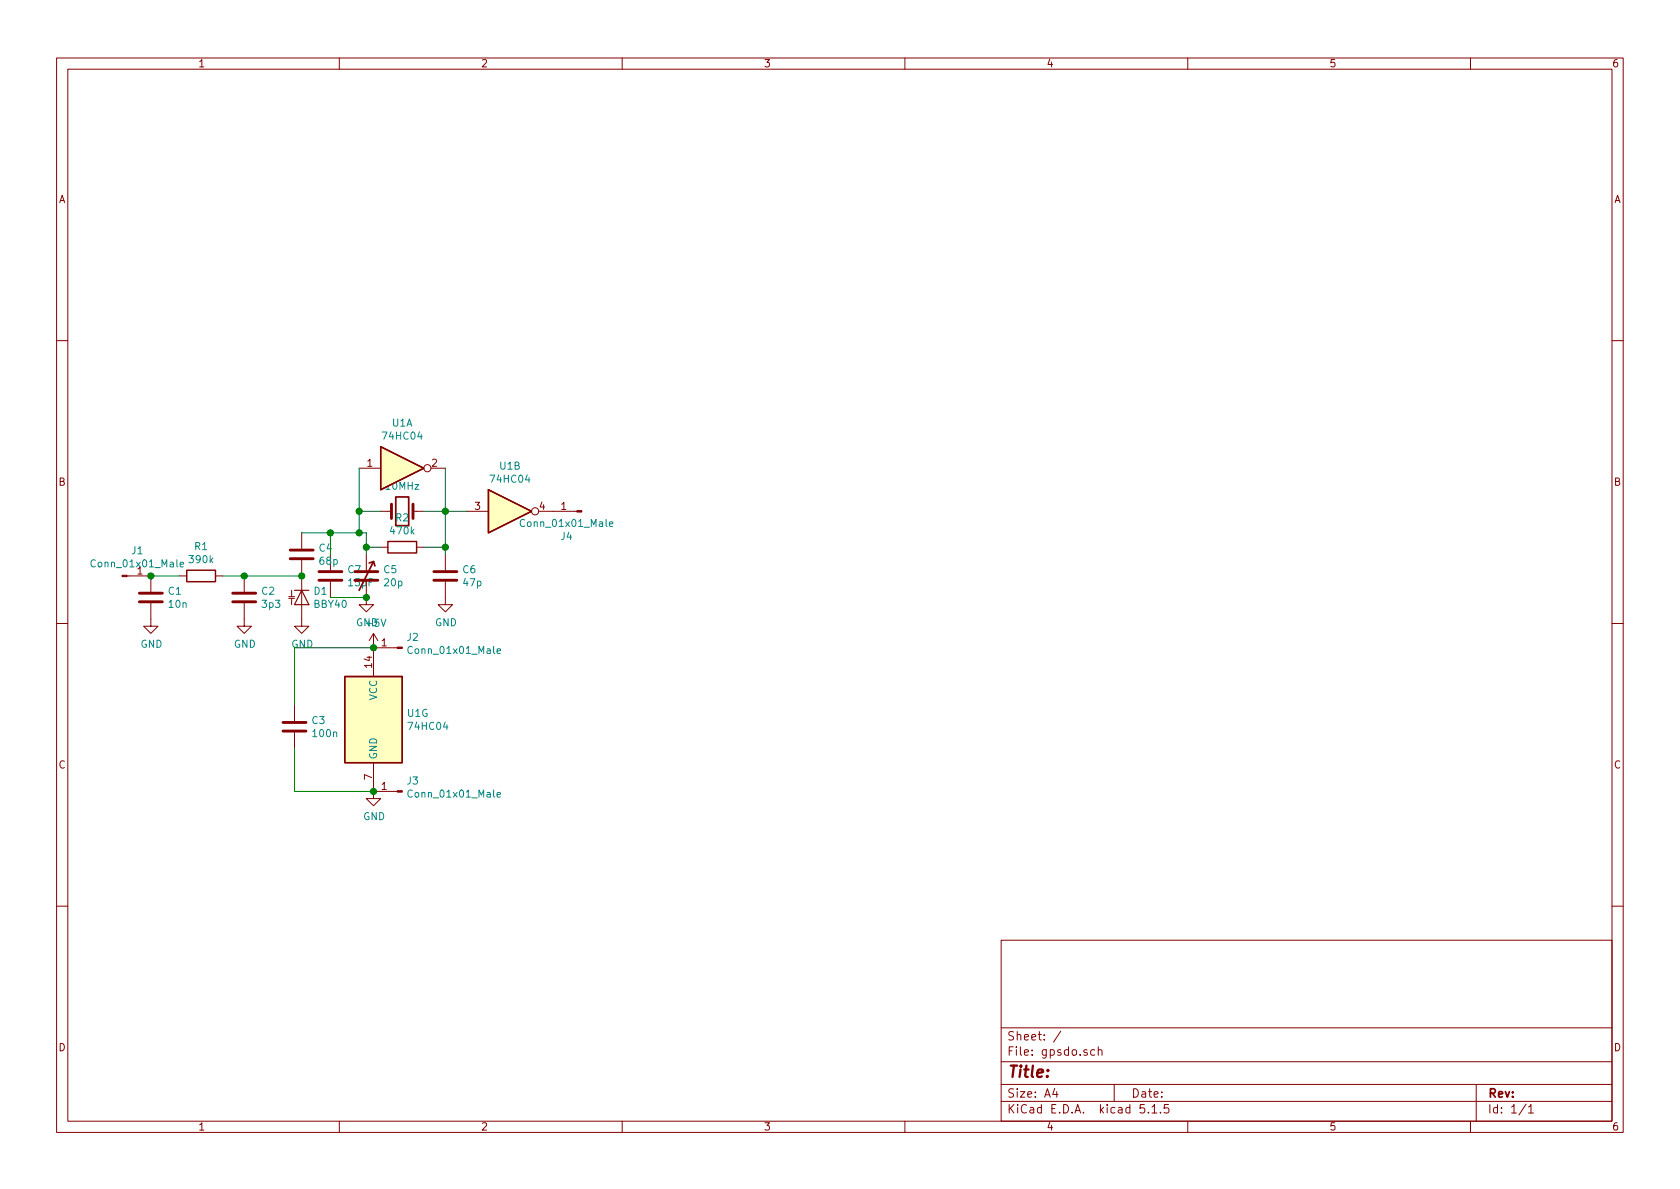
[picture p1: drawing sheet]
EESchema Schematic File Version 4
LIBS:gpsdo-cache
EELAYER 26 0
EELAYER END
$Descr A4 11693 8268
encoding utf-8
Sheet 1 1
Title ""
Date ""
Rev ""
Comp ""
Comment1 ""
Comment2 ""
Comment3 ""
Comment4 ""
$EndDescr
$Comp
L 74xx:74HC04 U1
U 1 1
P 2800 3250
F 0 "U1" H 2800 3567 50  0000 C CNN
F 1 "74HC04" H 2800 3476 50  0000 C CNN
F 2 "Package_SO:SOIC-14_3.9x8.7mm_P1.27mm" H 2800 3250 50  0001 C CNN
F 3 "http://www.nxp.com/documents/data_sheet/74HC_HCT04.pdf" H 2800 3250 50  0001 C CNN
	1    2800 3250
	1    0    0    -1  
$EndComp
$Comp
L 74xx:74HC04 U1
U 2 1
P 3550 3550
F 0 "U1" H 3550 3867 50  0000 C CNN
F 1 "74HC04" H 3550 3776 50  0000 C CNN
F 2 "Package_SO:SOIC-14_3.9x8.7mm_P1.27mm" H 3550 3550 50  0001 C CNN
F 3 "http://www.nxp.com/documents/data_sheet/74HC_HCT04.pdf" H 3550 3550 50  0001 C CNN
	2    3550 3550
	1    0    0    -1  
$EndComp
$Comp
L 74xx:74HC04 U1
U 7 1
P 2600 5000
F 0 "U1" H 2830 5046 50  0000 L CNN
F 1 "74HC04" H 2830 4955 50  0000 L CNN
F 2 "Package_SO:SOIC-14_3.9x8.7mm_P1.27mm" H 2600 5000 50  0001 C CNN
F 3 "http://www.nxp.com/documents/data_sheet/74HC_HCT04.pdf" H 2600 5000 50  0001 C CNN
	7    2600 5000
	1    0    0    -1  
$EndComp
$Comp
L Device:C C3
U 1 1
P 2050 5050
F 0 "C3" H 2165 5096 50  0000 L CNN
F 1 "100n" H 2165 5005 50  0000 L CNN
F 2 "Capacitor_SMD:C_0805_2012Metric_Pad1.15x1.40mm_HandSolder" H 2088 4900 50  0001 C CNN
F 3 "~" H 2050 5050 50  0001 C CNN
	1    2050 5050
	1    0    0    -1  
$EndComp
$Comp
L Device:C C6
U 1 1
P 3100 4000
F 0 "C6" H 3215 4046 50  0000 L CNN
F 1 "47p" H 3215 3955 50  0000 L CNN
F 2 "Capacitor_SMD:C_0805_2012Metric_Pad1.15x1.40mm_HandSolder" H 3138 3850 50  0001 C CNN
F 3 "~" H 3100 4000 50  0001 C CNN
	1    3100 4000
	1    0    0    -1  
$EndComp
$Comp
L Device:C C4
U 1 1
P 2100 3850
F 0 "C4" H 2215 3896 50  0000 L CNN
F 1 "68p" H 2215 3805 50  0000 L CNN
F 2 "Capacitor_SMD:C_0805_2012Metric_Pad1.15x1.40mm_HandSolder" H 2138 3700 50  0001 C CNN
F 3 "~" H 2100 3850 50  0001 C CNN
	1    2100 3850
	1    0    0    -1  
$EndComp
$Comp
L Device:C C2
U 1 1
P 1700 4150
F 0 "C2" H 1815 4196 50  0000 L CNN
F 1 "3p3" H 1815 4105 50  0000 L CNN
F 2 "Capacitor_SMD:C_0805_2012Metric_Pad1.15x1.40mm_HandSolder" H 1738 4000 50  0001 C CNN
F 3 "~" H 1700 4150 50  0001 C CNN
	1    1700 4150
	1    0    0    -1  
$EndComp
$Comp
L Device:C C1
U 1 1
P 1050 4150
F 0 "C1" H 1165 4196 50  0000 L CNN
F 1 "10n" H 1165 4105 50  0000 L CNN
F 2 "Capacitor_SMD:C_0805_2012Metric_Pad1.15x1.40mm_HandSolder" H 1088 4000 50  0001 C CNN
F 3 "~" H 1050 4150 50  0001 C CNN
	1    1050 4150
	1    0    0    -1  
$EndComp
$Comp
L Device:R R1
U 1 1
P 1400 4000
F 0 "R1" V 1193 4000 50  0000 C CNN
F 1 "390k" V 1284 4000 50  0000 C CNN
F 2 "Resistor_SMD:R_0805_2012Metric_Pad1.15x1.40mm_HandSolder" V 1330 4000 50  0001 C CNN
F 3 "~" H 1400 4000 50  0001 C CNN
	1    1400 4000
	0    1    1    0   
$EndComp
$Comp
L Device:R R2
U 1 1
P 2800 3800
F 0 "R2" V 2593 3800 50  0000 C CNN
F 1 "470k" V 2684 3800 50  0000 C CNN
F 2 "Resistor_SMD:R_0805_2012Metric_Pad1.15x1.40mm_HandSolder" V 2730 3800 50  0001 C CNN
F 3 "~" H 2800 3800 50  0001 C CNN
	1    2800 3800
	0    1    1    0   
$EndComp
$Comp
L Device:C_Variable C5
U 1 1
P 2550 4000
F 0 "C5" H 2665 4046 50  0000 L CNN
F 1 "20p" H 2665 3955 50  0000 L CNN
F 2 "TerminalBlock:TerminalBlock_bornier-2_P5.08mm" H 2550 4000 50  0001 C CNN
F 3 "~" H 2550 4000 50  0001 C CNN
	1    2550 4000
	1    0    0    -1  
$EndComp
$Comp
L power:GND #PWR0101
U 1 1
P 3100 4150
F 0 "#PWR0101" H 3100 3900 50  0001 C CNN
F 1 "GND" H 3105 3977 50  0000 C CNN
F 2 "" H 3100 4150 50  0001 C CNN
F 3 "" H 3100 4150 50  0001 C CNN
	1    3100 4150
	1    0    0    -1  
$EndComp
$Comp
L power:GND #PWR0102
U 1 1
P 2600 5500
F 0 "#PWR0102" H 2600 5250 50  0001 C CNN
F 1 "GND" H 2605 5327 50  0000 C CNN
F 2 "" H 2600 5500 50  0001 C CNN
F 3 "" H 2600 5500 50  0001 C CNN
	1    2600 5500
	1    0    0    -1  
$EndComp
Wire Wire Line
	2600 5500 2050 5500
Wire Wire Line
	2050 5500 2050 5200
Connection ~ 2600 5500
Wire Wire Line
	2600 4500 2050 4500
Wire Wire Line
	2050 4500 2050 4900
$Comp
L power:GND #PWR0103
U 1 1
P 2550 4150
F 0 "#PWR0103" H 2550 3900 50  0001 C CNN
F 1 "GND" H 2555 3977 50  0000 C CNN
F 2 "" H 2550 4150 50  0001 C CNN
F 3 "" H 2550 4150 50  0001 C CNN
	1    2550 4150
	1    0    0    -1  
$EndComp
$Comp
L power:GND #PWR0104
U 1 1
P 1700 4300
F 0 "#PWR0104" H 1700 4050 50  0001 C CNN
F 1 "GND" H 1705 4127 50  0000 C CNN
F 2 "" H 1700 4300 50  0001 C CNN
F 3 "" H 1700 4300 50  0001 C CNN
	1    1700 4300
	1    0    0    -1  
$EndComp
$Comp
L power:GND #PWR0105
U 1 1
P 1050 4300
F 0 "#PWR0105" H 1050 4050 50  0001 C CNN
F 1 "GND" H 1055 4127 50  0000 C CNN
F 2 "" H 1050 4300 50  0001 C CNN
F 3 "" H 1050 4300 50  0001 C CNN
	1    1050 4300
	1    0    0    -1  
$EndComp
$Comp
L Device:D_Capacitance D1
U 1 1
P 2100 4150
F 0 "D1" V 2054 4229 50  0000 L CNN
F 1 "BBY40" V 2145 4229 50  0000 L CNN
F 2 "Diode_SMD:D_SOT-23_ANK" H 2100 4150 50  0001 C CNN
F 3 "~" H 2100 4150 50  0001 C CNN
	1    2100 4150
	0    1    1    0   
$EndComp
$Comp
L power:GND #PWR0106
U 1 1
P 2100 4300
F 0 "#PWR0106" H 2100 4050 50  0001 C CNN
F 1 "GND" H 2105 4127 50  0000 C CNN
F 2 "" H 2100 4300 50  0001 C CNN
F 3 "" H 2100 4300 50  0001 C CNN
	1    2100 4300
	1    0    0    -1  
$EndComp
Wire Wire Line
	1050 4000 1250 4000
Wire Wire Line
	1550 4000 1700 4000
Wire Wire Line
	1700 4000 2100 4000
Connection ~ 1700 4000
Connection ~ 2100 4000
Wire Wire Line
	2100 3700 2300 3700
Wire Wire Line
	2550 3850 2550 3800
Wire Wire Line
	2550 3700 2500 3700
Connection ~ 2500 3700
Wire Wire Line
	2650 3800 2550 3800
Connection ~ 2550 3800
Wire Wire Line
	2550 3800 2550 3700
Wire Wire Line
	2950 3800 3100 3800
Wire Wire Line
	3100 3800 3100 3850
Connection ~ 3100 3800
Wire Wire Line
	3100 3550 3100 3800
Wire Wire Line
	3100 3550 3250 3550
$Comp
L power:+5V #PWR0107
U 1 1
P 2600 4500
F 0 "#PWR0107" H 2600 4350 50  0001 C CNN
F 1 "+5V" H 2615 4673 50  0000 C CNN
F 2 "" H 2600 4500 50  0001 C CNN
F 3 "" H 2600 4500 50  0001 C CNN
	1    2600 4500
	1    0    0    -1  
$EndComp
Connection ~ 2600 4500
$Comp
L Connector:Conn_01x01_Male J4
U 1 1
P 4050 3550
F 0 "J4" H 4156 3728 50  0000 C CNN
F 1 "Conn_01x01_Male" H 4156 3637 50  0000 C CNN
F 2 "Connector_PinHeader_2.54mm:PinHeader_1x01_P2.54mm_Vertical" H 4050 3550 50  0001 C CNN
F 3 "~" H 4050 3550 50  0001 C CNN
	1    4050 3550
	-1   0    0    1   
$EndComp
$Comp
L Connector:Conn_01x01_Male J2
U 1 1
P 2800 4500
F 0 "J2" H 2773 4430 50  0000 R CNN
F 1 "Conn_01x01_Male" H 2773 4521 50  0000 R CNN
F 2 "Connector_PinHeader_2.54mm:PinHeader_1x01_P2.54mm_Vertical" H 2800 4500 50  0001 C CNN
F 3 "~" H 2800 4500 50  0001 C CNN
	1    2800 4500
	-1   0    0    1   
$EndComp
$Comp
L Connector:Conn_01x01_Male J3
U 1 1
P 2800 5500
F 0 "J3" H 2773 5430 50  0000 R CNN
F 1 "Conn_01x01_Male" H 2773 5521 50  0000 R CNN
F 2 "Connector_PinHeader_2.54mm:PinHeader_1x01_P2.54mm_Vertical" H 2800 5500 50  0001 C CNN
F 3 "~" H 2800 5500 50  0001 C CNN
	1    2800 5500
	-1   0    0    1   
$EndComp
$Comp
L Connector:Conn_01x01_Male J1
U 1 1
P 850 4000
F 0 "J1" H 956 4178 50  0000 C CNN
F 1 "Conn_01x01_Male" H 956 4087 50  0000 C CNN
F 2 "Connector_PinHeader_2.54mm:PinHeader_1x01_P2.54mm_Vertical" H 850 4000 50  0001 C CNN
F 3 "~" H 850 4000 50  0001 C CNN
	1    850  4000
	1    0    0    -1  
$EndComp
Connection ~ 1050 4000
Wire Wire Line
	3100 3550 3100 3250
Connection ~ 3100 3550
Wire Wire Line
	2500 3250 2500 3550
$Comp
L Device:Crystal Y1
U 1 1
P 2800 3550
F 0 "Y1" H 2800 3818 50  0000 C CNN
F 1 "10MHz" H 2800 3727 50  0000 C CNN
F 2 "Crystal:Crystal_HC49-U_Horizontal" H 2800 3550 50  0001 C CNN
F 3 "~" H 2800 3550 50  0001 C CNN
	1    2800 3550
	1    0    0    -1  
$EndComp
Wire Wire Line
	3100 3550 2950 3550
Wire Wire Line
	2650 3550 2500 3550
Connection ~ 2500 3550
Wire Wire Line
	2500 3550 2500 3700
$Comp
L Device:C C7
U 1 1
P 2300 4000
F 0 "C7" H 2415 4046 50  0000 L CNN
F 1 "15pF" H 2415 3955 50  0000 L CNN
F 2 "Capacitor_SMD:C_0805_2012Metric_Pad1.15x1.40mm_HandSolder" H 2338 3850 50  0001 C CNN
F 3 "~" H 2300 4000 50  0001 C CNN
	1    2300 4000
	1    0    0    -1  
$EndComp
Wire Wire Line
	2550 4150 2300 4150
Connection ~ 2550 4150
Wire Wire Line
	2300 3850 2300 3700
Connection ~ 2300 3700
Wire Wire Line
	2300 3700 2500 3700
$EndSCHEMATC
